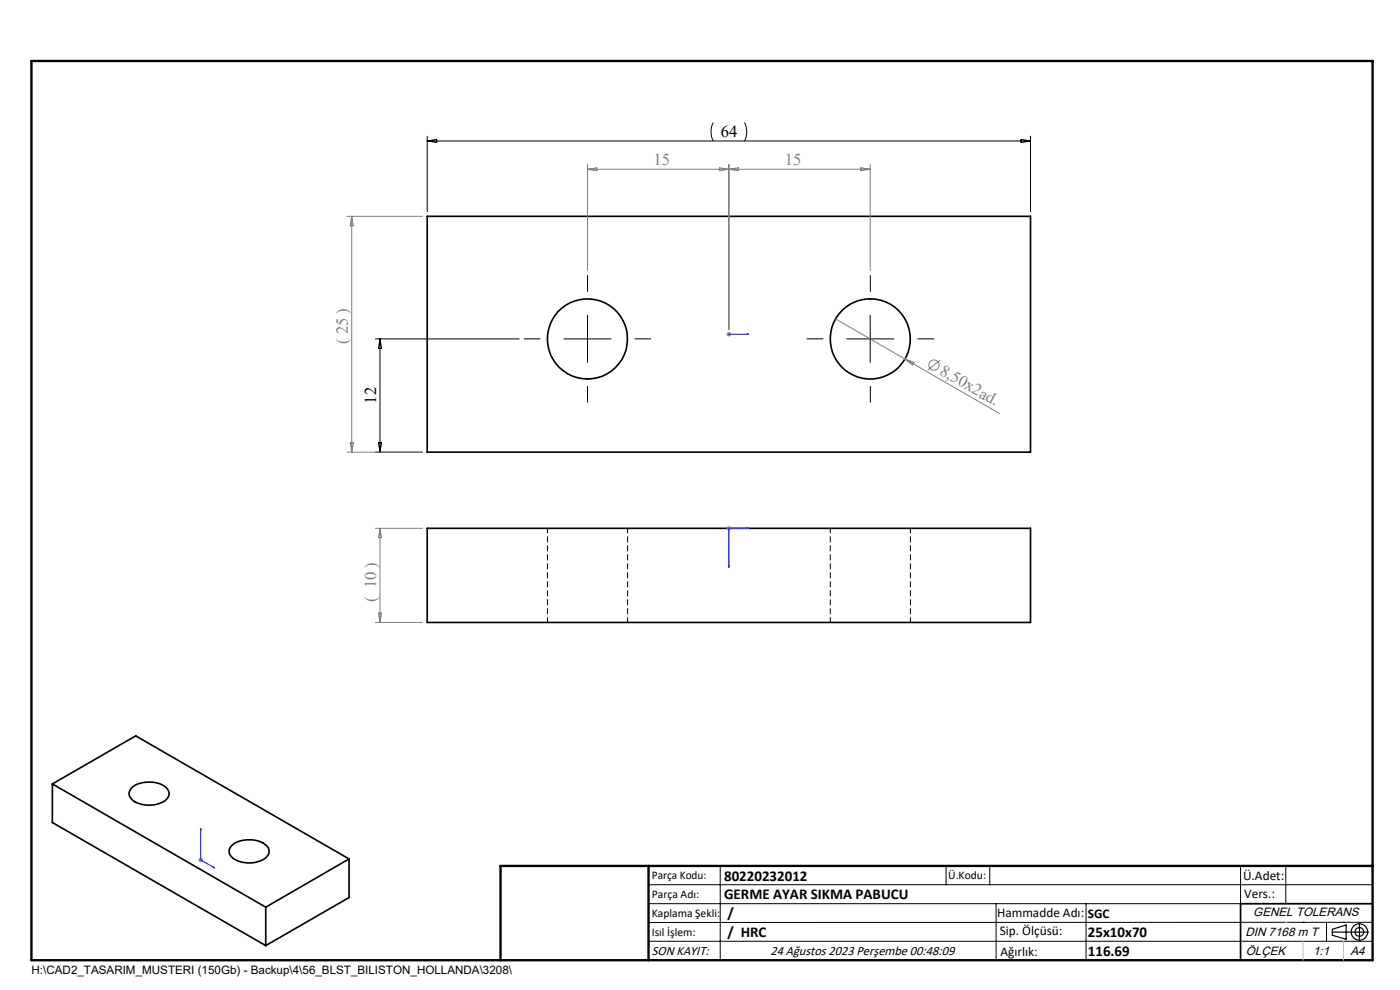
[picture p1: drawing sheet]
<svg xmlns="http://www.w3.org/2000/svg" width="297mm" height="210mm" viewBox="0 0 297 210" stroke-linecap="round" stroke-linejoin="round" font-family="sans-serif">
<g fill="none" stroke="#000" stroke-width=".35">
<path d="M90.6 45.9h128v50h-128zM90.6 112.1h128v19.9h-128zM11.1 166.3l17.7-10.2 45.2 26.1M11.1 166.3l45.3 26.1M11.1 166.3v8.2l45.3 26.1M27.9 167.2a6.1 6.1 0 0 1 7.5 0 1.8 1.8 0 0 1-.9 2.9 6.3 6.3 0 0 1-6.5-.5 1.56 1.56 0 0 1-.1-2.4zM49.2 179.3a6.1 6.1 0 0 1 7.6 .3 1.88 1.88 0 0 1-1.3 2.9 6.2 6.2 0 0 1-6.5-.8 1.64 1.64 0 0 1 .2-2.4zM56.4 192.4v8.2M74 182.2l-17.6 10.2M74 182.2v8.2l-17.6 10.2M291.2 191.7h-28v12"/>
<circle cx="124.6" cy="71.9" r="8.5"/>
<circle cx="184.6" cy="71.9" r="8.5"/>
</g>
<path d="M116.1 112v20M176.1 112v20M133.1 132v-20M193.1 132v-20" fill="none" stroke="#000" stroke-width=".21" stroke-dasharray="1.3 .6" stroke-dashoffset=".2" stroke-linecap="butt"/>
<g fill="none" stroke="#808080" stroke-width=".21">
<path d="M124.6 34.9v22.5M124.6 35.9h60M124.6 35.9l2-.3v.6zM152.6 35.6l4 .6v-.6l-4 .6zM154.6 34.9v35M182.6 35.6l2 .3-2 .3zM184.6 34.9v22.5M73.6 45.9h16M74.6 45.9v50M74.6 45.9l.4 2h-.7zM154.1 70.9h1M154.3 70.5l.7 .8"/>
<path d="M154.6 70.4v1M155 70.5l-.7 .8M177.3 67.7l34.8 20M192 76.2l1.9 .7-.3 .5zM199.5 76.4l-2.7 2.1M73.6 95.9h16M74.3 93.9h.7l-.4 2zM79.6 112.1h10M80.6 112.1v19.9M80.6 112.1l.4 1.9h-.7zM154.1 112.1h1M154.3 111.7l.7 .7"/>
<path d="M154.6 111.5v1.1M155 111.7l-.7 .7M79.6 132h10M80.3 130.1h.7l-.4 1.9zM42.1 182.4h1M42.2 182.1l.7 .7M42.6 181.9v1M42.9 182.1l-.7 .7"/>
<circle cx="198.1" cy="77.5" r="1.09"/>
</g>
<g fill="none" stroke="#000" stroke-width=".25">
<path d="M282.6 197.7h7.8M282.6 197.1l3-.9v3l-3-.8zM288.4 195.8v3.8M106.2 203.7h185"/>
<circle cx="288.4" cy="197.7" r="1.74"/>
<circle cx="288.4" cy="197.7" r=".93"/>
</g>
<path d="M154.5 70.9h.2zM154.6 70.9h.1M154.6 70.9h4.2M158.8 70.9h-.4h.4M154.5 120h.2l-.1 .4zM158.4 112l.4 .1h-.4zM158.8 112.1h-4.2v8.3M42.6 175.6v6.8l2.9 1.7M42.6 175.6l.1 .4-.2-.1zM45.2 183.9l.3 .2-.3-.1z" fill="none" stroke="#00f" stroke-width=".21"/>
<g fill="none" stroke="#000" stroke-width=".21">
<path d="M90.6 28.9v16M90.6 29.9h128M90.6 29.9l2-.3v.6zM151.3 26a4.4 4.4 0 0 0 0 3.9M157.9 26a4.4 4.4 0 0 1 0 3.9M216.6 29.6l2 .3-2 .3zM218.6 28.9v16M79.6 71.9h30.5M80.6 71.9v24M80.6 71.9l.4 2h-.7zM119.6 71.9h10M124.6 66.9v10"/>
<path d="M179.6 71.9h10M184.6 66.9v10M79.6 95.9h10M80.3 93.9h.7l-.4 2zM137.6 187.7h153.6M137.6 191.7h153.6M137.6 199.7h153.6M152.8 183.7v20M200.7 183.7v4M210 183.7v4M211.3 191.7v12M230.4 191.7v12"/>
<path d="M263.2 183.7v20M272.8 183.7v8M276.4 195.6h.1M281.4 195.6v4.1M285 195.6h.1M291.2 195.6l-153.6 .1"/>
</g>
<path d="M114.6 71.9h-3.5M124.6 61.9v-3.5M134.6 71.9h3.5M174.6 71.9h-3.5M184.6 61.9v-3.5M194.6 71.9h3.5M124.6 81.9v3.5M184.6 81.9v3.5" fill="none" stroke="#000" stroke-width=".21" stroke-dasharray="15.2 1.3 1.3 1.3" stroke-linecap="butt"/>
<path d="M6.7 12.9h284.5v190.8h-284.5zM137.6 183.7v20M291.2 183.7h-185v20" fill="none" stroke="#000" stroke-width=".5"/>
<path d="M276.4 199.7v4M285 199.7v4" fill="none" stroke="#c0c0c0" stroke-width=".21"/>
<path d="M272.8 195.6h.1" fill="none" stroke="#c0c0c0" stroke-width=".25"/>
<g fill="#00f">
<path d="M45.2 183.9l.3 .2-.3-.1zM42.6 175.6l.1 .4-.2-.1zM158.4 70.9h.4zM154.5 70.9h.2z"/>
<path d="M158.4 112v.1h.4zM154.5 120l.1 .4 .1-.4z"/>
</g>
<g font-size="3.5">
<text x="152.9" y="29">64</text>
<text x="79.8" y="85.6" transform="rotate(-90 79.8 85.6)">12</text>
</g>
<g font-size="3.5" fill="#808080">
<text x="138.6" y="35">15</text>
<text x="166.5" y="35">15</text>
<text x="73.8" y="73" transform="rotate(-90 73.8 73)">( 25 )</text>
<text x="199.1" y="79.3" transform="rotate(30 199.1 79.3)">8,50x2ad.</text>
<text x="79.8" y="127.7" transform="rotate(-90 79.8 127.7)">( 10 )</text>
</g>
<g font-size="3.2">
<text x="153.6" y="190.8">GERME AYAR SIKMA PABUCU</text>
<text x="153.6" y="186.8">80220232012</text>
<text x="154.3" y="194.8">/</text>
<text x="154.3" y="198.8">/ HRC</text>
<text x="230.8" y="198.7">25x10x70</text>
<text x="230.8" y="202.8">116.69</text>
</g>
<g font-size="2.8">
<text x="263.7" y="186.7">Ü.Adet:</text>
<text x="263.9" y="190.5">Vers.:</text>
<text x="211.5" y="194.5">Hammadde Adı:</text>
<text x="230.8" y="194.7">SGC</text>
<text x="138.3" y="202.6">SON KAYIT:</text>
<text x="163.4" y="202.6">24 Ağustos 2023 Perşembe 00:48:09</text>
<text x="212.1" y="198.4">Sip. Ölçüsü:</text>
<text x="212.2" y="202.7">Ağırlık:</text>
</g>
<g font-size="2.6">
<text x="265.9" y="194.4">GENEL TOLERANS</text>
<text x="264.2" y="198.5">DIN 7168 m T</text>
<text x="264.3" y="202.6">ÖLÇEK</text>
<text x="278.5" y="202.6">1:1</text>
<text x="286.5" y="202.6">A4</text>
</g>
<g font-size="2.5">
<text x="138.3" y="186.4">Parça Kodu:</text>
<text x="138.3" y="190.5">Parça Adı:</text>
<text x="201.2" y="186.5">Ü.Kodu:</text>
<text x="138.3" y="194.5">Kaplama Şekli:</text>
<text x="138.3" y="198.6">Isıl İşlem:</text>
<text x="6.7" y="206.7">H:\CAD2_TASARIM_MUSTERI (150Gb) - Backup\4\56_BLST_BILISTON_HOLLANDA\3208\</text>
</g>
</svg>
